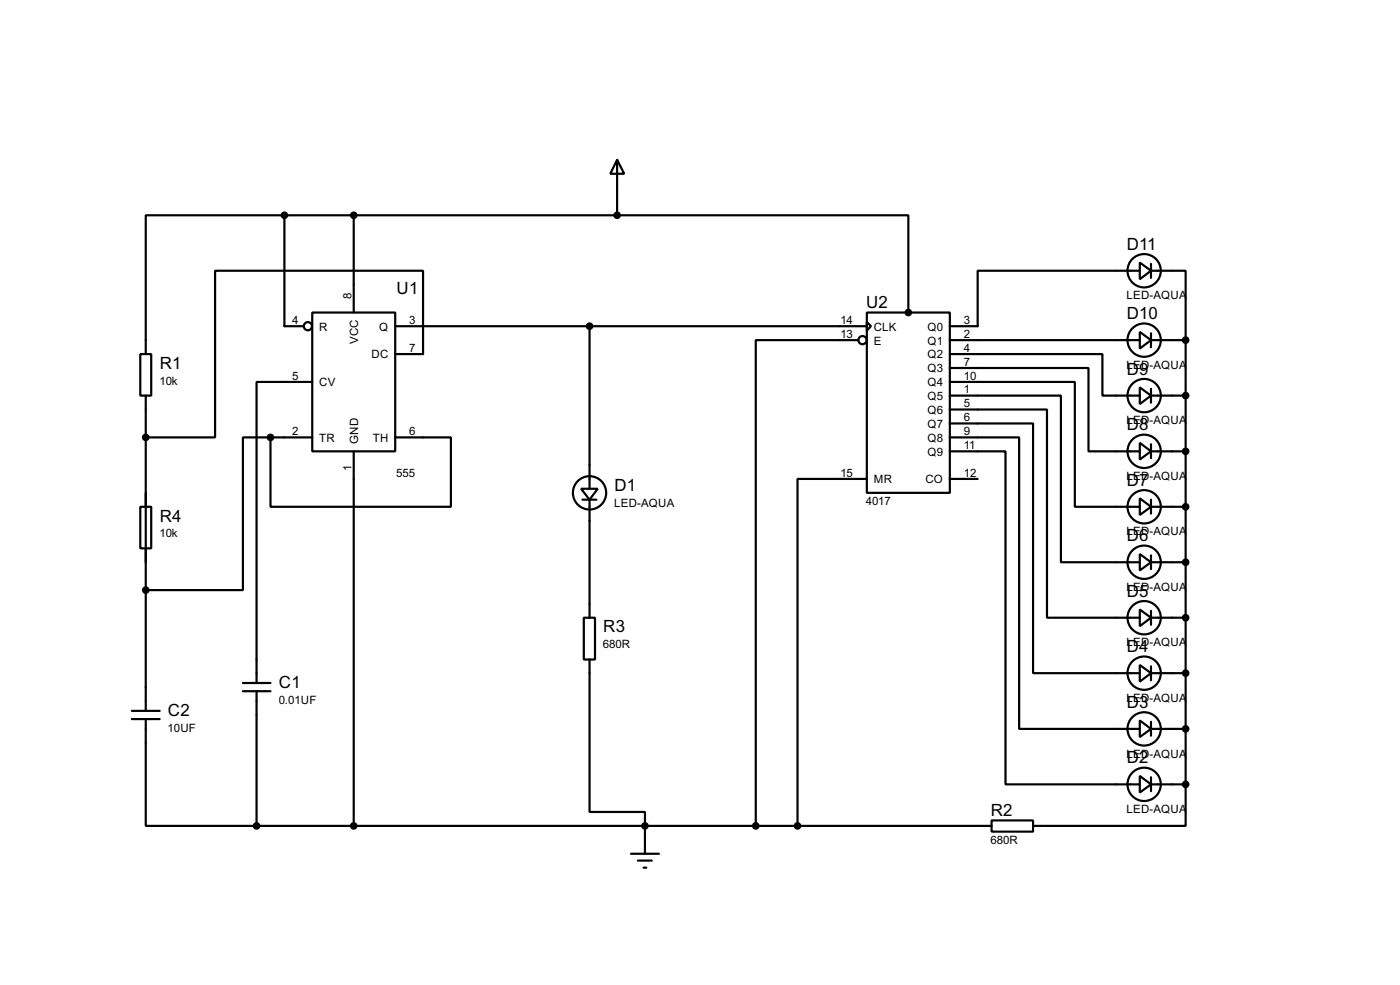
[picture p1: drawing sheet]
<svg xmlns="http://www.w3.org/2000/svg" width="256mm" height="180mm" viewBox="0 0 256 180" stroke-linecap="round" stroke-linejoin="round" font-family="sans-serif">
<g fill="none" stroke="#000" stroke-width=".4">
<path d="M52.1 39.4h-25.4v25.4M52.1 39.4v20.3h3.6M52.1 39.4h61M64.8 39.4v17.8M113.1 29.3l1.3 2.5h-2.6zM113.1 39.4h53.3v17.8M113.1 29.3v10.1M57.2 57.2h15.2v25.4h-15.2zM72.4 59.7h86.4M108 59.7v29.8M158.8 57.2h15.2v33h-15.2zM158.8 59l.8 .7-.8 .8z"/>
<path d="M208.8 48.1l2.1 1.5-2.1 1.5zM208.8 49.6h-29.7v10.1h-5.1M210.9 49.6h6.3v12.7M210.9 48.3v2.6M25.7 64.8h2v7.6h-2zM26.7 72.4v57.7M57.2 69.9h-10.2v55.1M72.4 64.8h5.1v-15.2h-38.1v30.5h-12.7M157.3 62.3h-18.8v88.9M174 64.8h28v7.6h6.8M174 67.4h25.4v15.2h9.4M174 69.9h22.9v22.9h11.9"/>
<path d="M174 72.4h20.4v30.5h14.4M174 75h17.8v38.1h17M174 77.5h15.3v45.7h19.5M174 62.3h34.8M208.8 70.9l2.1 1.5-2.1 1.6zM208.8 60.8l2.1 1.5-2.1 1.5zM210.9 62.3h6.3M210.9 72.4h6.3M210.9 61v2.6M210.9 71.2v2.5M217.2 62.3v81.3M25.7 92.8h2v7.6h-2z"/>
<path d="M49.6 80.1v12.7h33v-12.7h-10.2M49.6 80.1h-5.1v27.9h-17.8M49.6 80.1h7.6M64.8 82.6v68.6M106.5 89.5h3l-1.5 2zM106.7 91.5h2.6M108 91.5v21.6M158.8 87.7h-12.7v63.5M174 80.1h12.7v53.3h22.1M174 82.6h10.2v61h24.6M174 87.7h5.1M208.8 81.1l2.1 1.5-2.1 1.5z"/>
<path d="M208.8 91.2l2.1 1.6-2.1 1.5zM210.9 82.6h6.3M210.9 92.8h6.3M210.9 81.3v2.6M210.9 91.5v2.5M107 113.1h2v7.6h-2zM208.8 101.4l2.1 1.5-2.1 1.5zM208.8 111.6l2.1 1.5-2.1 1.5zM210.9 102.9h6.3M210.9 113.1h6.3M210.9 101.7v2.5M210.9 111.8v2.6"/>
<path d="M24.2 131.6h5.1M24.2 130.1h5.1M26.7 131.6v19.6h20.3M44.5 126.5h5.1M44.5 125h5.1M47 126.5v24.7M108 120.7v27.9h10.2v7.7M208.8 121.7l2.1 1.5-2.1 1.6zM208.8 131.9l2.1 1.5-2.1 1.5zM210.9 123.2h6.3M210.9 133.4h6.3M210.9 122v2.5"/>
<path d="M210.9 132.1v2.6M47 151.2h134.7M115.6 156.3h5.1M116.9 157.5h2.5M117.9 158.8h.5M181.7 150.2h7.6v2h-7.6zM208.8 142l2.1 1.6-2.1 1.5zM210.9 143.6h6.3M210.9 142.3v2.5M217.2 143.6v7.6h-27.9"/>
<circle cx="56.4" cy="59.7" r=".75"/>
<circle cx="209.6" cy="49.6" r="3.1"/>
<circle cx="158" cy="62.3" r=".75"/>
<circle cx="209.6" cy="62.3" r="3.1"/>
<circle cx="209.6" cy="72.4" r="3.1"/>
<circle cx="108" cy="90.2" r="3.1"/>
<circle cx="209.6" cy="92.8" r="3.1"/>
<circle cx="209.6" cy="82.6" r="3.1"/>
<circle cx="209.6" cy="113.1" r="3.1"/>
<circle cx="209.6" cy="102.9" r="3.1"/>
<circle cx="209.6" cy="123.2" r="3.1"/>
<circle cx="209.6" cy="133.4" r="3.1"/>
<circle cx="209.6" cy="143.6" r="3.1"/>
</g>
<g fill="#000" stroke="#000" stroke-width=".4">
<circle cx="52.1" cy="39.4" r=".5"/>
<circle cx="64.8" cy="39.4" r=".5"/>
<circle cx="113" cy="39.4" r=".5"/>
<circle cx="108" cy="59.7" r=".5"/>
<circle cx="166.4" cy="57.2" r=".5"/>
<circle cx="217.2" cy="72.4" r=".5"/>
<circle cx="217.2" cy="62.3" r=".5"/>
<circle cx="26.7" cy="80.1" r=".5"/>
<circle cx="49.5" cy="80.1" r=".5"/>
<circle cx="217.2" cy="92.8" r=".5"/>
<circle cx="217.2" cy="82.6" r=".5"/>
<circle cx="26.7" cy="108" r=".5"/>
<circle cx="217.2" cy="102.9" r=".5"/>
<circle cx="217.2" cy="113.1" r=".5"/>
<circle cx="217.2" cy="133.4" r=".5"/>
<circle cx="217.2" cy="123.2" r=".5"/>
<circle cx="47" cy="151.2" r=".5"/>
<circle cx="64.8" cy="151.2" r=".5"/>
<circle cx="118.1" cy="151.2" r=".5"/>
<circle cx="138.4" cy="151.2" r=".5"/>
<circle cx="146.1" cy="151.2" r=".5"/>
<circle cx="217.2" cy="143.6" r=".5"/>
</g>
<g font-size="3.5">
<text x="206.4" y="45.7">D11</text>
<text x="72.7" y="53.9">U1</text>
<text x="158.7" y="56.4">U2</text>
<text x="206.4" y="58.4">D10</text>
<text x="29.3" y="67.5">R1</text>
<text x="206.4" y="68.6">D9</text>
<text x="206.4" y="78.8">D8</text>
<text x="112.6" y="89.9">D1</text>
<text x="206.4" y="88.9">D7</text>
<text x="29.3" y="95.5">R4</text>
<text x="206.4" y="99.1">D6</text>
<text x="206.4" y="109.2">D5</text>
<text x="110.5" y="115.8">R3</text>
<text x="206.4" y="119.4">D4</text>
<text x="51.1" y="125.9">C1</text>
<text x="30.8" y="131">C2</text>
<text x="206.4" y="129.6">D3</text>
<text x="206.4" y="139.7">D2</text>
<text x="181.5" y="149.4">R2</text>
</g>
<g font-size="2.4">
<text x="53.5" y="59.3">4</text>
<text x="64.4" y="54.7" transform="rotate(-90 64.4 54.7)">8</text>
<text x="75" y="59.3">3</text>
<text x="154" y="59.3">14</text>
<text x="176.6" y="59.3">3</text>
<text x="206.4" y="54.8">LED-AQUA</text>
<text x="58.5" y="60.5">R</text>
<text x="65.6" y="63" transform="rotate(-90 65.6 63)">VCC</text>
<text x="68.1" y="65.6">DC</text>
<text x="69.5" y="60.5">Q</text>
<text x="75" y="64.4">7</text>
<text x="154" y="61.9">13</text>
<text x="160.1" y="60.5">CLK</text>
<text x="160.1" y="63.1">E</text>
<text x="169.9" y="60.5">Q0</text>
<text x="169.9" y="63.1">Q1</text>
<text x="169.9" y="65.6">Q2</text>
<text x="176.6" y="61.9">2</text>
<text x="176.6" y="64.4">4</text>
<text x="29.2" y="70.4">10k</text>
<text x="53.5" y="69.5">5</text>
<text x="58.5" y="70.7">CV</text>
<text x="169.9" y="68.1">Q3</text>
<text x="169.9" y="70.7">Q4</text>
<text x="176.6" y="67">7</text>
<text x="176.6" y="69.5">10</text>
<text x="176.6" y="72">1</text>
<text x="206.4" y="67.5">LED-AQUA</text>
<text x="169.9" y="73.2">Q5</text>
<text x="169.9" y="75.8">Q6</text>
<text x="176.6" y="74.6">5</text>
<text x="176.6" y="77.1">6</text>
<text x="206.4" y="77.6">LED-AQUA</text>
<text x="53.5" y="79.7">2</text>
<text x="58.5" y="80.8">TR</text>
<text x="65.6" y="81.3" transform="rotate(-90 65.6 81.3)">GND</text>
<text x="68.3" y="80.8">TH</text>
<text x="75" y="79.7">6</text>
<text x="169.9" y="78.3">Q7</text>
<text x="169.9" y="80.8">Q8</text>
<text x="169.9" y="83.4">Q9</text>
<text x="176.6" y="79.7">9</text>
<text x="176.6" y="82.2">11</text>
<text x="64.4" y="86.3" transform="rotate(-90 64.4 86.3)">1</text>
<text x="72.6" y="87.3">555</text>
<text x="154" y="87.3">15</text>
<text x="160.1" y="88.5">MR</text>
<text x="169.5" y="88.5">CO</text>
<text x="176.6" y="87.3">12</text>
<text x="206.4" y="87.8">LED-AQUA</text>
<text x="112.5" y="92.8">LED-AQUA</text>
<text x="158.6" y="92.4">4017</text>
<text x="29.2" y="98.4">10k</text>
<text x="206.4" y="98">LED-AQUA</text>
<text x="206.4" y="108.2">LED-AQUA</text>
<text x="110.5" y="118.7">680R</text>
<text x="206.4" y="118.3">LED-AQUA</text>
<text x="51.1" y="128.9">0.01UF</text>
<text x="206.4" y="128.5">LED-AQUA</text>
<text x="30.7" y="133.9">10UF</text>
<text x="206.4" y="138.7">LED-AQUA</text>
<text x="206.4" y="148.8">LED-AQUA</text>
<text x="181.5" y="154.4">680R</text>
</g>
</svg>
